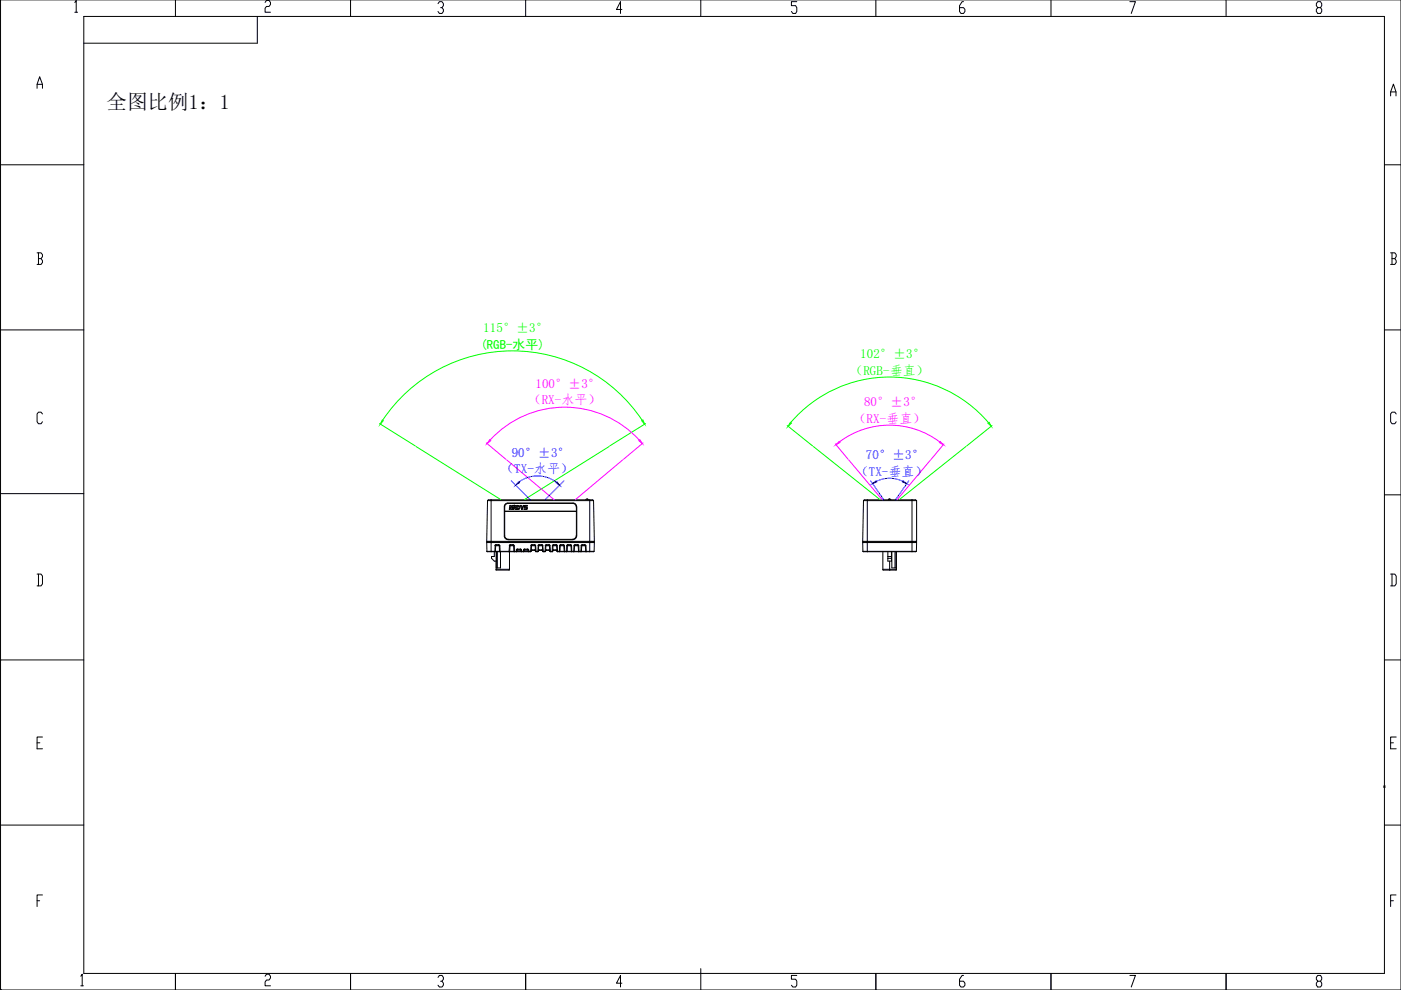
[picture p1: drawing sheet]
<svg xmlns="http://www.w3.org/2000/svg" width="297mm" height="210mm" viewBox="0 0 297 210" stroke-linecap="round" stroke-linejoin="round" font-family="sans-serif">
<g fill="none" stroke="#000" stroke-width=".21">
<path d="M.1 0h296.9v209.9h-296.9zM37.2 0v3.5M74.3 0v3.5M111.4 0v3.5M148.6 0v3.5M185.7 0v3.5M222.8 0v3.5M260 0v3.5M7.9 18.7v-.8l.5-1.6 .6 1.6v.8M7.9 17.9h1.1M15.9 .5l.3-.4v2.5M15.9 2.6h.6"/>
<path d="M17.8 3.5h275.7v202.9h-275.7zM54.6 3.5v5.7h-36.8M56.2 .5l.3-.4h.6l.2 .4v.4l-.2 .5h-.6l-.3 .3v.9h1.1M92.9 .8l.3-.4h.5l.3 .4v.4l-.3 .4h-.3M93.7 1.6l.3 .4v.4l-.3 .5h-.5l-.3-.5M131.9 2h-1.2l.9-1.6v2.5M168.9 .4h-1.1v.8h.9l.2 .4v.8l-.2 .5h-.6l-.3-.5M204.3 .4h-.3l-.6 .8v1.2l.3 .5h.6l.3-.5v-.4l-.3-.4h-.9M239.6 .4h1.1l-.9 2.5M279.4 1.6l-.3-.4v-.4l.3-.4h.6l.2 .4v.4l-.2 .4h-.6l-.3 .4v.4l.3 .5h.6l.2-.5v-.4l-.2-.4M294.8 19.5h1.2M.1 34.9h17.7"/>
<path d="M293.5 34.9h3.5M294.8 20.3v-.8l.6-1.7 .6 1.7v.8M7.9 53.6h.8l.3 .4v.4l-.3 .4M8.2 54.8h.5l.3 .5v.3l-.3 .5h-.8M8.2 53.6v2.5M294.8 53.6h.9l.3 .4v.4l-.3 .4M295.1 54.8h.6l.3 .5v.3l-.3 .5h-.9M295.1 53.6v2.5M.1 69.9h17.7M293.5 69.9h3.5M9 87.8l-.3-.4h-.5l-.3 .4v1.6l.3 .4h.5l.3-.4M296 87.8l-.3-.4h-.6l-.3 .4v1.6l.3 .4h.6l.3-.4"/>
<path d="M.1 104.7h17.7M103.2 115v1.9h1.7M103.2 115h22.8M103.2 114.8l.1 .1M103.2 114.8h22.8M103.2 116.9h9.3M103.3 114.9l-.1 .1M103.3 114.9h22.6M103.4 106.1h22.4M103.4 106.1l-.2 8.7M104.1 106h-.6l-.1 .1M104.1 106v11"/>
<path d="M104.1 106h20.9M104.8 117v1h-.6v.4l.6 .6h.4M104.9 116.9v.1M105 116.9h-.1M105 116.9l-.1 .1M105 116.9h.9M105.2 115.6l-.2 .1-.1 1.2M105.2 115.5l-.3 .2M105.2 115.5l.5 .1zM105.2 119v1.9h2.8v-.2M105.2 117v3.4h.9v-3.4M105.4 117v3.4"/>
<path d="M105.7 115.6l.1 .1M105.7 115.5l.2 .2M105.9 115.7h-.8l-.1 1.2M105.9 115.7v1.2M105.9 115.7h.1M105.9 116.9h.1M106 115.7v1.2M106 116.9h1.9M106.9 113.7a.74 .74 0 0 0 .8 .7M107 108.4h15.2M107.2 107l.6-.3h13.6a.82 .82 0 0 1 .8 .8v6.1a.74 .74 0 0 1-.8 .7h-13.7a.74 .74 0 0 1-.7-.7v-6.1zM107.7 106.7a.74 .74 0 0 0-.8 .7v6.3"/>
<path d="M107.7 106.7h13.8M107.7 114.4h13.8M107.9 116.9h.1M108 117v3.7M108.1 115.7l-.2 1.2M108.1 115.7v1.2h.9M108.1 115.7h.8M108.2 115.6l-.1 .1M108.2 115.5l-.2 .2M108.2 115.6h.6M108.8 115.6l.1 .1M108.8 115.5l.2 .2"/>
<path d="M108.8 108l-.1-.8h-.2l-.1 .4-.2-.4h-.1l-.1 .8h.1v-.5l.2 .5h.1l.2-.5 .1 .5h.3v-.3l.3 .3h.6a.46 .46 0 0 0 .3-.6 .46 .46 0 0 0-.7-.2v.8M108.8 108v-.5l.4-.1-.4-.2 .6 .1-.2 .3 .3 .4M108.9 115.7l.1 1.2M108.9 115.7l.2 1.2M109 116.9h.1M109 107.3h.1M109.1 116.9h.4M109.5 116.6v.3M109.5 116.9h-.1M109.5 116.9h.1M109.6 116.9v-.3h.9v.3M109.6 116.9h.9"/>
<path d="M109.7 107.3l.3 .1 .1 .2-.3 .3h-.1zM109.7 116.5l-.2 .1M109.7 116.4l-.2 .2M109.7 116.4h.6v.2h-.6zM110.3 116.5l.1 .1M110.3 116.4l.3 .2M110.5 116.9l.1 .1M110.5 116.9h.1M110.5 116.6h.1M110.6 108h.1M110.6 116.9h.4M110.6 116.6v.4"/>
<path d="M110.7 107.8h.1M110.7 107.8l.3-.6-.3 .8h-.1M110.7 107.8l-.2-.6h-.2l.3 .8M111 116.9h.1l-.1 .1M111 116.9v.1M111 116.6v.3M111.1 116.6h.9v.3h-.9zM111.2 107.2h.6v.1h-.5l.1 .2h.3v.5h-.6v-.1l.6-.1-.5-.2zM111.2 116.5l-.2 .1M111.2 116.4l-.2 .2M111.2 116.4h.7v.2h-.7zM111.3 107.5h.1"/>
<path d="M111.9 116.5l.1 .1M111.9 116.4l.2 .2M112 116.6h.1v.4l-.1-.1M112 116.9h.5M112.5 116.9h.1l-.1 .1M112.6 116.7h.2M112.6 116.6h.2M112.7 115.7l-.2 1.2M112.7 115.7h.8v1.2M112.7 115.7l-.1 1.2M112.8 116.7l-.2 .1M112.8 116.7h.6"/>
<path d="M112.8 115.6l-.1 .1M112.8 115.5l-.2 .2M112.8 116.6v.1M112.8 116.6h.6M112.8 115.5l.6 .1zM113.3 115.6l.2 .1M113.3 115.5l.3 .2M113.4 116.6v.1M113.4 116.6h.1M113.4 116.7l.1 .1M113.4 116.7h.1M113.5 116.9l.1 .1"/>
<path d="M113.5 116.9h.1M113.6 115.7l.1 1.2M113.7 117h.3M113.7 116.9h.3M113.7 116.9v.1M114 116.9h.1l-.1 .1M114 116.9v.1M114.2 116.7h.1M114.2 116.6h.1M114.2 115.7l-.2 1.2M114.2 115.7h.8v1.2M114.2 115.7v1.2"/>
<path d="M114.3 116.7l-.1 .1M114.3 116.7h.6M114.3 115.6l-.1 .1M114.3 115.5l-.2 .2M114.3 116.6v.1M114.3 116.6h.6M114.3 115.6h.6M114.9 115.6l.2 .1 .1 1.2M114.9 115.5l.2 .2M114.9 116.6v.1M114.9 116.6h.1M114.9 116.7l.1 .1"/>
<path d="M114.9 116.7h.1M115 116.9l.2 .1M115 116.9h.2M115.2 117h.4M115.2 116.9h.4M115.2 116.9v.1M115.6 116.9v.1M115.6 116.9h-.1M115.6 116.9l-.1 .1M115.6 115.7v1.2M115.7 116.7h.1M115.7 116.6h.2"/>
<path d="M115.7 115.7h-.1M115.7 115.7h.8M115.7 115.7v1.2M115.8 116.7l-.1 .1M115.8 116.7h.6M115.8 115.6l-.1 .1M115.8 115.5l-.2 .2M115.9 116.6l-.1 .1M115.9 116.6h.5M115.9 115.5l.5 .1zM116.4 115.6l.1 .1M116.4 115.5l.2 .2"/>
<path d="M116.4 116.6v.1M116.4 116.6h.2M116.4 116.7h.2M116.4 116.7l.2 .1M116.5 115.7l.1 1.2M116.5 115.7l.2 1.2M116.6 116.9l.1 .1M116.6 116.9h.1M116.7 116.9h.4M117.1 116.9h.1l-.1 .1M117.1 115.7v1.2M117.2 115.7h-.1"/>
<path d="M117.2 116.7h.1M117.2 116.6h.2M117.2 115.7h.8M117.2 115.7v1.2M117.3 116.7l-.1 .1M117.3 116.7h.7M117.4 115.6l-.2 .1M117.4 115.5l-.3 .2M117.4 116.6l-.1 .1M117.4 116.6h.5M117.4 115.5l.5 .1zM117.9 116.6l.1 .1"/>
<path d="M117.9 116.6h.2M117.9 115.6l.1 .1M117.9 115.5l.2 .2M118 116.7l.1 .1M118 116.7h.1M118 115.7l.1 1.2M118 115.7h.1M118.1 116.9l.1 .1M118.1 116.9h.1M118.1 115.7l.1 1.2M118.2 116.9h.4M118.2 116.9v.1"/>
<path d="M118.6 116.9h.1l-.1 .1M118.6 116.9v.1M118.7 115.7l-.1 1.2M118.8 115.7l-.1 1.2h.9M118.8 115.7h.7M118.9 115.6l-.1 .1M118.9 115.5l-.3 .2M118.9 115.5l.6 .1zM119.4 115.6l.1 .1M119.4 115.5l.3 .2M119.5 115.7l.1 1.2M119.5 115.7h.1"/>
<path d="M119.6 116.9h.1M119.7 115.7v1.2M119.7 116.9h.4M120.1 116.9h.1M120.3 115.7l-.2 1.2M120.3 115.7v1.2h.8v-1.2M120.3 115.7h.8M120.4 115.6l-.1 .1M120.4 115.5l-.2 .2M120.4 115.6h.6M121 115.6l.1 .1M121 115.5l.2 .2"/>
<path d="M121.1 115.7l.1 1.2M121.1 116.9l.1 .1zM121.2 116.9h.5M121.5 106.7a.74 .74 0 0 1 .7 .7M121.7 115.7v1.2M121.7 116.9h-.1M121.7 116.9h.1M121.8 115.7h-.1M121.8 115.7h.8M121.8 115.7l-.1 1.2M121.9 115.6l-.1 .1M121.9 115.5l-.2 .2"/>
<path d="M121.9 115.5l.6 .1zM122.2 113.7a.74 .74 0 0 1-.7 .7M122.3 107.4v6.3M122.5 115.6l.1 .1M122.5 115.5l.2 .2M122.6 115.7l.1 1.2h-1M122.6 115.7l.2 1.2M122.7 116.9h-.1l.1 .1M122.8 116.9h.4M122.8 116.9v.1M123.2 116.9v.1M123.2 115.7v1.2"/>
<path d="M123.3 116.9h-.1M123.3 116.9l-.1 .1M123.3 115.7h-.1M123.3 115.7h.8M123.3 115.7v1.2M123.5 115.6l-.2 .1M123.5 115.5l-.3 .2M123.5 115.6h.5M124 115.6l.1 .1M124 115.5l.2 .2M124.1 115.7l.1 1.2h-.9M124.1 115.7h.1"/>
<path d="M124.2 115.7l.1 1.2M124.3 116.9h-.2l.2 .1M124.3 116.9v.1M124.5 105.8l.3 .1M124.5 105.8l-.3 .1M124.5 105.8l.1 .1M125 106h.7l.1 .1M125 106v11M125.8 106.1l.2 8.7M125.9 114.9l.1 .1M125.9 116.9l-7.7 .1M126 115v1.9h-1.7"/>
<path d="M126 114.8l-.1 .1M182.9 115h11.4M182.9 114.8h11.4M182.9 115l.1 1.9M182.9 114.8l.1 .1M183 116.9h11.3M183 114.9h11.2M183 114.9l-.1 .1M183.1 106.1h11.2M183.1 106.1l-.2 8.7M183.9 106v11M187.2 117v3.7"/>
<path d="M188.2 117v2h.8v-2M188.2 118h.8M188.2 118.4h.8M188.6 105.8l-.3 .1M188.6 105.8l.3 .1M188.6 105.8l-.2 .1M188.6 119v1.9M189.1 117v3.4h.9v-3.4M189.8 117v3.4M190.1 117v3.7M193.4 106h.7l.2 .1M193.4 106h-10.2l-.1 .1"/>
<path d="M193.4 106v11M194.2 114.9l.1 .1M194.3 115v1.9h-11.3M194.3 114.8l-.1 .1M194.3 106.1v8.7M293.5 104.9h3.5M.1 139.9h17.7M7.9 121.7h.8l.3 .4v1.7l-.3 .4h-.8M8.2 121.7v2.5M105.2 120.7h2.8M187.2 120.7v.2h2.8l.1-.2M187.2 120.7h2.9"/>
<path d="M293.5 139.9h3.5M294.8 121.7h.9l.3 .4v1.7l-.3 .4h-.9M295.1 121.7v2.5M7.9 157.5h.6M9 156.3h-1.1v2.5h1.1M294.8 157.5h.6M296 156.3h-1.2v2.5h1.2M.1 174.9h17.7M293.4 166.6l.3 .3M293.5 174.9h3.5M293.7 166.6l-.3 .3M7.9 191h.5"/>
<path d="M9 189.8h-1.1v2.4M294.8 191h.6M296 189.8h-1.2v2.4M.2 209.8l-.1 .1M17.1 207l.3-.4v2.4M17.1 209h.6M37.2 206.4v3.5M56.2 207l.3-.4h.6l.2 .4v.4l-.2 .4h-.6l-.3 .4v.8h1.1M74.3 206.4v3.5M92.9 207.2l.3-.4h.5l.3 .4v.4l-.3 .4h-.3M93.7 208l.3 .5v.4l-.3 .4h-.5l-.3-.4M111.4 206.4v3.5"/>
<path d="M131.9 208.5h-1.2l.9-1.7v2.5M148.6 205.4v4.5M168.9 206.8h-1.1v.8h.9l.2 .4v.9l-.2 .4h-.6l-.3-.4M185.7 206.4v3.5M204.3 206.8h-.3l-.6 .8v1.3l.3 .4h.6l.3-.4v-.4l-.3-.5h-.9M222.8 206.4v3.5M239.6 206.8h1.1l-.9 2.5M260 206.4v3.5M279.4 208l-.3-.4v-.4l.3-.4h.6l.2 .4v.4l-.2 .4h-.6l-.3 .5v.4l.3 .4h.6l.2-.4v-.4l-.2-.5"/>
</g>
<path d="M80.5 89.8l7.5 4.7M81.1 89.1a33.1 33.1 0 0 1 55 0M88.2 94.7l18 11.3M129.1 94.7l-18 11.3M136.9 89.8l-7.6 4.7M166.9 90.2l5.4 4.3M167.6 89.6a27.6 27.6 0 0 1 42 0M172.5 94.7l14.1 11.3M204.8 94.7l-14.2 11.3M210.3 90.2l-5.3 4.3" fill="none" stroke="#0f0" stroke-width=".21"/>
<!-- layer: 0 -->
<g fill="#0f0" stroke="#0f0" stroke-width=".21">
<path d="M136 89.2l.3-.2 .4 .9z"/>
<path d="M81.1 89l.2 .2-.7 .7z"/>
<path d="M209.5 89.7l.2-.2 .5 .9z"/>
<path d="M167.6 89.5l.2 .2-.7 .7z"/>
</g>
<path d="M103.1 93.9l4.2 3.5M103.9 93.3a21.4 21.4 0 0 1 31.6 0M107.4 97.5l10.1 8.5M132 97.5l-10.1 8.5M136.3 93.9l-4.1 3.5M177.1 94.1l2.7 3.3M178 93.7a17.7 17.7 0 0 1 21.2 0M179.9 97.5l7.2 8.5M197.3 97.5l-7.1 8.5M200.1 94.1l-2.7 3.3" fill="none" stroke="#f0f" stroke-width=".21"/>
<path d="M108.4 102l4 4M110 102.2a6.6 6.6 0 0 1 7.9 0M119.6 102l-4 4M184.6 102l2.8 4M185.8 102.1a6.3 6.3 0 0 1 5.6 0M192.7 102l-2.8 4" fill="none" stroke="#00f" stroke-width=".21"/>
<!-- layer: 0 -->
<g fill="#f0f" stroke="#f0f" stroke-width=".21">
<path d="M135.5 93.4l.2-.2 .5 .8z"/>
<path d="M103.8 93.2l.2 .2-.7 .6z"/>
<path d="M199.3 93.6l.7 .7-.8-.5z"/>
<path d="M177.9 93.6l.2 .2-.9 .5z"/>
</g>
<g fill="#00f" stroke="#00f" stroke-width=".21">
<path d="M191.5 102l.8 .5-.9-.3z"/>
<path d="M185 102.5l.7-.5 .2 .2z"/>
<path d="M117.8 102.3l.3-.2 .5 .8z"/>
<path d="M109.9 102.1l.2 .2-.8 .6z"/>
</g>
<text font-size="4.4" x="22.6" y="23">全图比例1：1</text>
<g font-size="2.8" fill="#0f0">
<text x="102.5" y="70.4">115°±3°</text>
<text x="182.4" y="76">102°±3°</text>
<text x="180.3" y="79.4">（RGB-垂直）</text>
</g>
<g font-size="2.8" fill="#f0f">
<text x="113.5" y="82.3">100°±3°</text>
<text x="112.1" y="85.7">（RX-水平）</text>
<text x="181" y="89.6">（RX-垂直）</text>
<text x="183.2" y="86.2">80°±3°</text>
</g>
<g font-size="2.8" fill="#00f">
<text x="106.2" y="100.3">（TX-水平）</text>
<text x="108.5" y="96.9">90°±3°</text>
<text x="181.4" y="100.9">（TX-垂直）</text>
<text x="183.6" y="97.4">70°±3°</text>
</g>
<text font-size="2.7" fill="#0f0" x="101.8" y="73.9">(RGB-水平)</text>
</svg>
